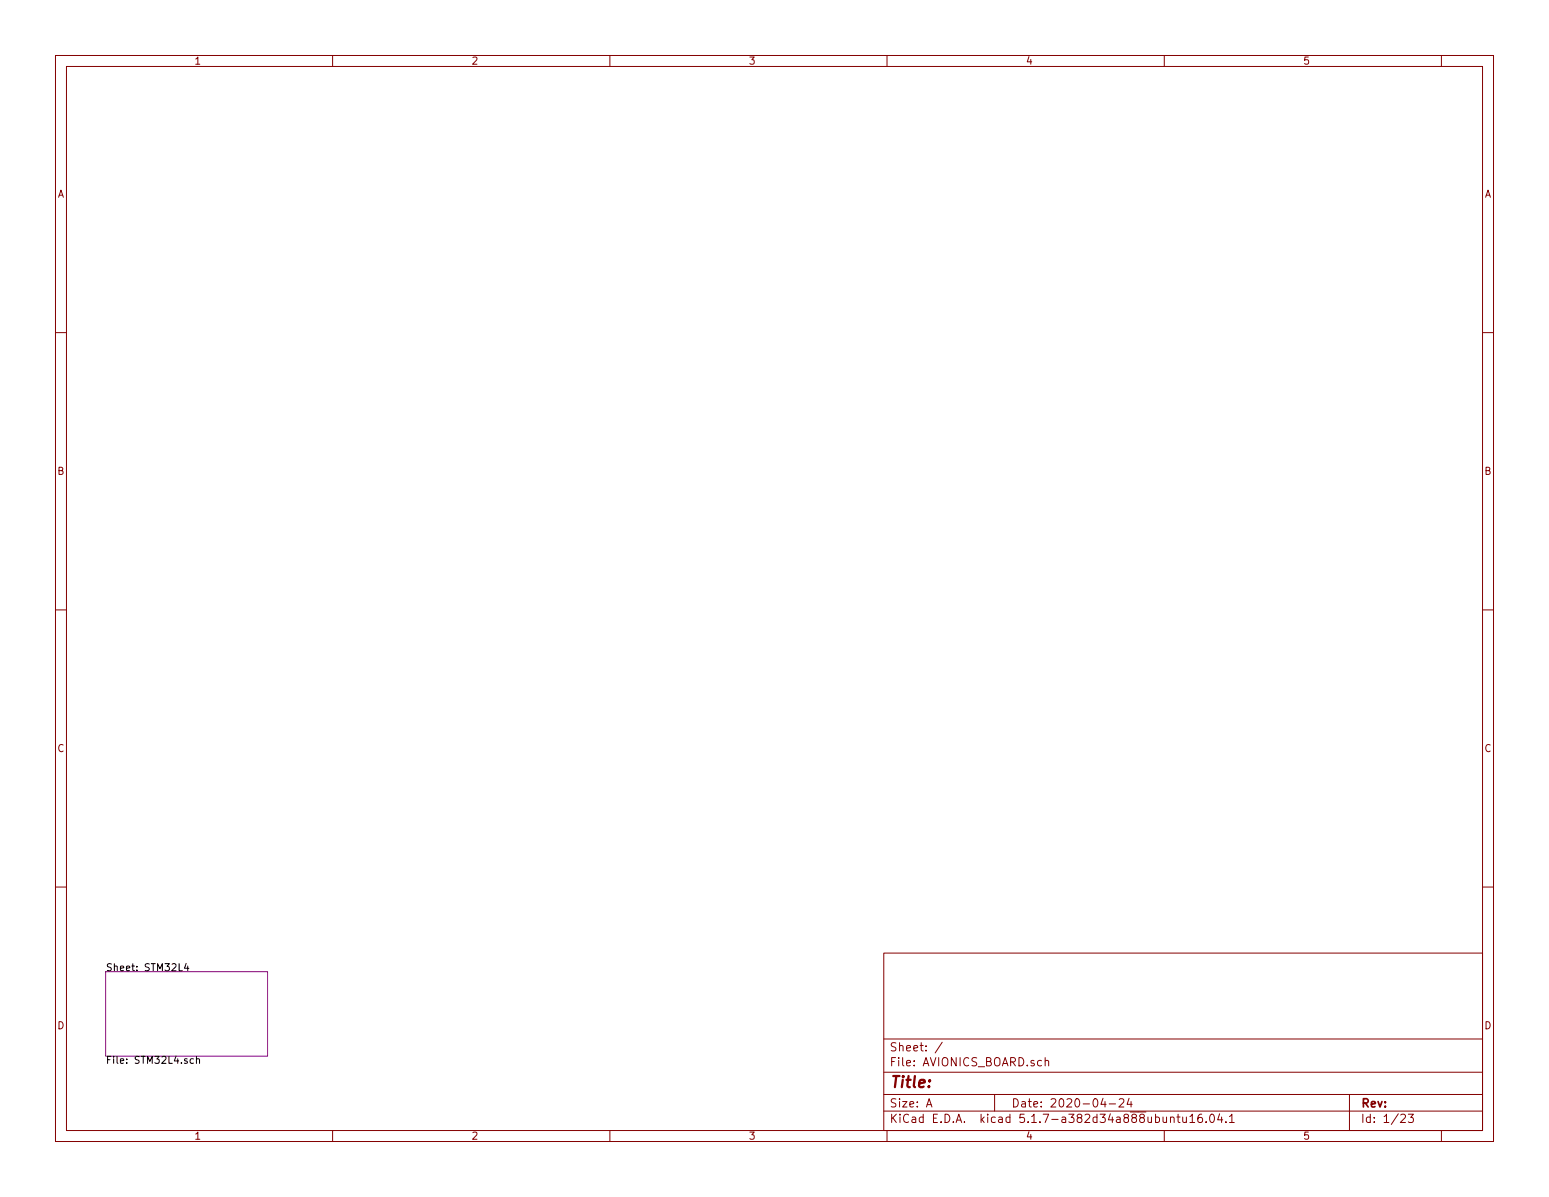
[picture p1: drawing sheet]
<svg xmlns="http://www.w3.org/2000/svg" width="279mm" height="216mm" viewBox="0 0 279 216" stroke-linecap="round" stroke-linejoin="round" font-family="sans-serif">
<g fill="none" stroke="#840000" stroke-width=".18">
<path d="M10 10h259.4v195.9h-259.4zM12 12h255.4v191.9h-255.4zM60 10v2M110 10v2M160 10v2M210 10v2M260 10v2M10 60h2M267.4 60h2M10 110h2M267.4 110h2M10 160h2"/>
<path d="M267.4 160h2M159.4 171.9h108v32h-108zM159.4 197.4h108M159.4 193.4h108M159.4 187.4h108M167.1 199.7l.5-1.5 .5 1.5M167.2 199.2h.8M170 188l-1.3 1.9M179.4 197.4v3M188.5 191.4l.2-.1h.4l.1 1M188.5 190.8v1.5M199 198.1l-.4 1.1h.9"/>
<path d="M199.3 198.7v1M200.1 199.1h1.1M201.9 198.3l.2-.1h.3l.3 .1v.3v.2l-.9 .9h.9M203.7 198.1l-.4 1.1h.9M204 198.7v1M243.4 197.4v6.5M60 203.9v2M110 203.9v2M159.4 200.4h108M160 203.9v2M210 203.9v2M211.1 201.6l.1-.1a.37 .37 0 0 1 .6 .2v.8"/>
<path d="M211.1 201.5v1M212.3 201.5h.6M212.5 201v1.3l.4 .2M213.3 201.5v.8a.39 .39 0 0 0 .7 0M214 201.5v1M214.6 201.4l.5-.4v1.5M214.6 202.5h.9M216.8 201a.59 .59 0 0 0-.7 .6v.7l.2 .2 .5-.2 .1-.5-.1-.2-.5-.1-.2 .3M217.6 202.3v.2M218.4 201h.1a.81 .81 0 0 1 .6 .6 .81 .81 0 0 1-.3 .8l-.1 .1a.8 .8 0 0 1-.6-.7 .8 .8 0 0 1 .3-.8zM220 200.9l-.4 1.1h.9M220.3 201.5v1"/>
<path d="M221.1 202.3v.2M221.8 201.4l.4-.4v1.5M221.8 202.5h.8M252.7 201.1l.5-.1 .3 .4-.9 1.1h.9M254 201h.9l-.4 .5 .4 .2v.6l-.2 .2-.7-.2M260 203.9v2"/>
</g>
<path d="M19 175.3h29.3v15.2h-29.3z" fill="none" stroke="#840084" stroke-width=".18"/>
<path d="M32.3 173.8v1.3h.6M33.6 173.8l-.3 .9h.8M33.9 174.2v.9M34.9 191h-.4l-.2 .2 .1 .5h.5M35.4 191.1l.2-.1h.3l.1 .8M35.4 190.5v1.3" fill="none" stroke="#000" stroke-width=".18"/>
<text font-size="2.8" fill="#840000" x="160.4" y="196.2">Title:</text>
<g font-size="2.1" fill="#840000">
<text x="160.4" y="189.6">Sheet: /</text>
<text x="160.4" y="192.3">File: AVIONICS_BOARD.sch</text>
<text x="160.4" y="202.5">KiCad E.D.A. kicad 5.1.7-a382d34a888ubuntu16.04.1</text>
<text x="160.4" y="199.7">Size: A</text>
<text x="182.4" y="199.7">Date: 2020-04-24</text>
<text x="245.4" y="199.7">Rev:</text>
<text x="245.4" y="202.5">Id: 1/23</text>
</g>
<g font-size="1.8" fill="#840000">
<text x="35" y="11.6">1</text>
<text x="85" y="11.6">2</text>
<text x="135" y="11.6">3</text>
<text x="185" y="11.6">4</text>
<text x="235" y="11.6">5</text>
<text x="10.4" y="35.6">A</text>
<text x="267.8" y="35.6">A</text>
<text x="10.4" y="85.6">B</text>
<text x="267.8" y="85.6">B</text>
<text x="10.4" y="135.6">C</text>
<text x="267.8" y="135.6">C</text>
<text x="10.4" y="185.6">D</text>
<text x="267.8" y="185.6">D</text>
<text x="35" y="205.5">1</text>
<text x="85" y="205.5">2</text>
<text x="135" y="205.5">3</text>
<text x="185" y="205.5">4</text>
<text x="235" y="205.5">5</text>
</g>
<g font-size="1.8">
<text x="19" y="175.2">Sheet: STM32L4</text>
<text x="19" y="191.9">File: STM32L4.sch</text>
</g>
</svg>
